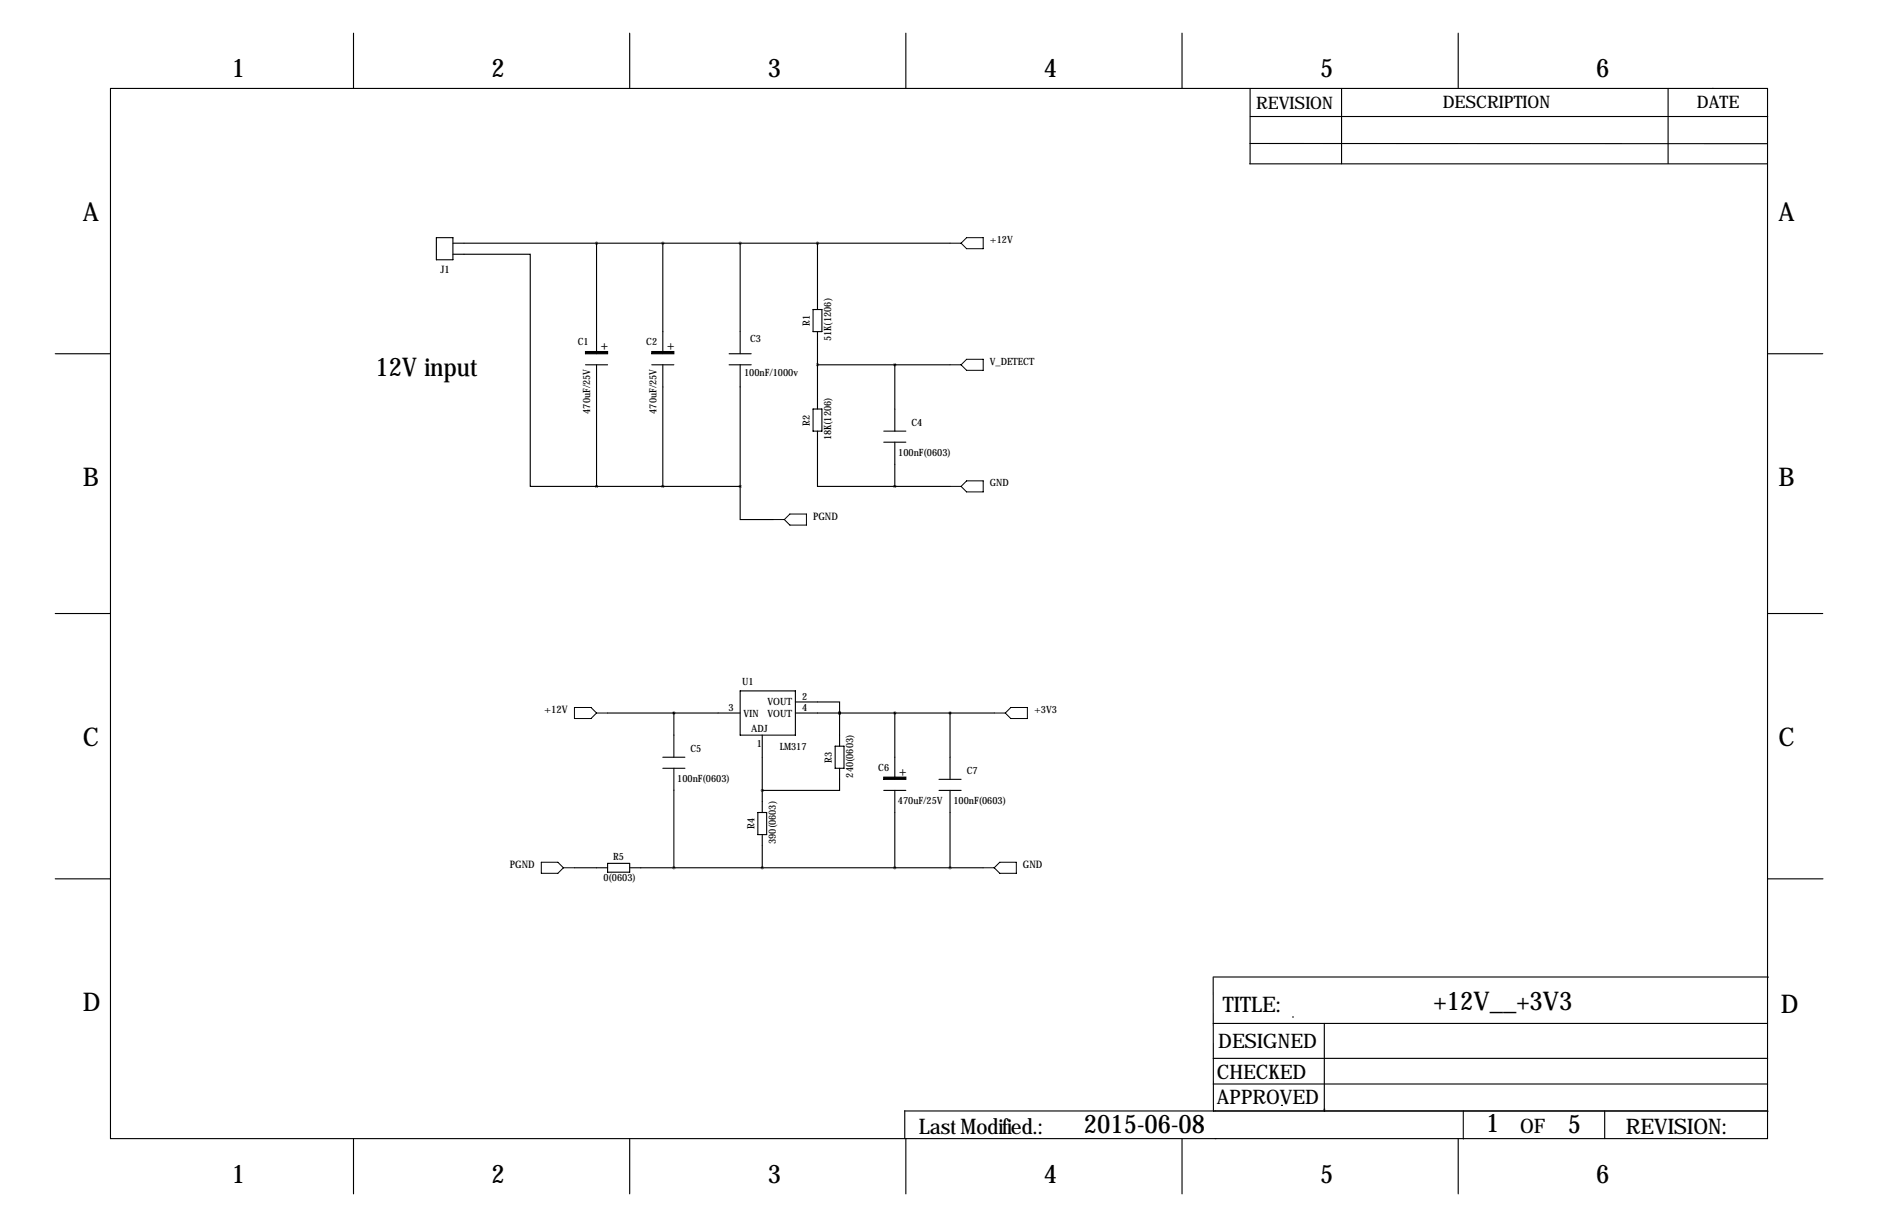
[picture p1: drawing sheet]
<svg xmlns="http://www.w3.org/2000/svg" width="432mm" height="279mm" viewBox="0 0 432 279" stroke-linecap="round" stroke-linejoin="round" font-family="sans-serif">
<g fill="none" stroke="#000" stroke-width=".25">
<path d="M81.3 7.6v12.7M144.8 7.6v12.7M208.3 7.6v12.7M271.8 7.6v12.7M335.3 7.6v12.7M25.4 20.3h381v241.3h-381zM287.3 37.6h119M287.4 33h119M287.4 20.3v17.3M287.5 26.8h119M308.5 20.3v17.3M383.5 20.3v17.3"/>
<path d="M393.7 20.3h.1M100.3 54.6h3.8v5.1h-3.8zM104.1 58.4h17.8v53.4h15.3M104.1 55.9h114.3M137.2 55.9v25.4M152.4 55.9v25.4M170.2 55.9v25.4M188 55.9v15.2M186.9 71.1h2.1v5.1h-2.1zM188 76.2v17.8M12.7 81.3h12.7M134.6 83.8h5.1"/>
<path d="M137.2 83.8v28M149.9 83.8h5M152.4 83.8v28M167.6 81.3h5.1M167.6 83.8h5.1M170.2 83.8v28M186.9 94h2.1v5.1h-2.1zM188 99.1v12.7h17.7M188 83.8h30.4M203.2 99.1h5.1M205.7 83.8v15.3M406.4 81.3h12.7"/>
<path d="M137.2 111.8h33M170.2 111.8v7.6h7.6M203.2 101.6h5.1M205.7 101.6v10.2M205.7 111.8h12.7M12.7 141h12.7M170.2 158.8h12.7v10.1h-12.7zM406.4 141h12.7M139.7 163.8h30.5M152.4 176.5h5.1M152.4 174h5.1M154.9 163.8v10.2"/>
<path d="M154.9 176.5v22.9M175.3 168.9v17.8M182.9 161.3h10.1v2.5M182.9 163.8h45.7M192 171.4h2.1v5.1h-2.1zM193 176.5v5.1h-17.7M193 163.8h.1M193 163.8v7.6M205.7 163.8v15.3M215.9 179.1h5.1M218.4 163.8v15.3M132.1 199.4h7.6"/>
<path d="M139.7 198.4h5.1v2h-5.1zM144.8 199.4h81.3M174.2 186.7h2.1v5.1h-2.1zM175.3 191.8v7.6M203.2 181.6h5.1M205.7 181.6v17.8M215.9 181.6h5.1M218.4 181.6v17.8M12.7 201.9h12.7M406.5 201.9h12.7M278.9 235.2h127.5M278.9 224.5l.1 30.8"/>
<path d="M279 224.5l127.5 .1M297.2 233.7h.1M304.5 235.2v20.1M208 255.3l198.5 .1M208 255.2v6.4M278.9 249.1h127.5M278.9 243.2h127.5M294.6 254h.1M304.4 254.9h.1M336.4 255.3v6.4M369 255.3v6.3M81.3 261.6v12.7"/>
<path d="M144.8 261.6v12.7M208.3 261.6v12.7M271.8 261.6v12.7M279.4 261.6h.1M335.3 261.6v12.7"/>
</g>
<path d="M134.6 80.8h5.1v.5h-5.1zM149.9 80.8h5v.5h-5zM203.2 178.6h5.1v.5h-5.1z" fill="#000" stroke="#000" stroke-width=".25"/>
<g fill="none" stroke="#000" stroke-width=".23">
<path d="M218.4 55.9h2.6M222.2 54.6h3.9v2.6h-3.9l-1.2-1.3zM218.4 83.8h2.6M222.2 82.5h3.9v2.6h-3.9l-1.2-1.3zM177.8 119.4h2.5M181.6 118.1h3.8v2.6h-3.8l-1.3-1.3zM218.4 111.8h2.6M221 111.8l1.2-1.3h3.9v2.5h-3.9zM132.1 162.6h3.8l1.3 1.2-1.3 1.3h-3.8zM137.2 163.8h2.5M228.6 163.8h2.5M232.4 162.6h3.8v2.5h-3.8l-1.3-1.3z"/>
<path d="M124.5 198.1h3.8l1.2 1.3-1.2 1.3h-3.8zM129.5 199.4h2.6M226.1 199.4h2.5M229.9 198.1h3.8v2.6h-3.8l-1.3-1.3z"/>
</g>
<path d="M187.9 83.8a.05 .05 0 0 0 .1 0 .05 .05 0 0 0-.1 0zM205.7 83.8a.05 .05 0 0 0 .1 0 .05 .05 0 0 0-.1 0zM205.7 111.8a.05 .05 0 0 0 .1 0 .05 .05 0 0 0-.1 0zM187.9 55.9a.05 .05 0 0 0 .1 0 .05 .05 0 0 0-.1 0zM137.1 55.9a.05 .05 0 0 0 .1 0 .05 .05 0 0 0-.1 0zM137.1 111.8a.05 .05 0 0 0 .1 0 .05 .05 0 0 0-.1 0zM175.2 181.6a.05 .05 0 0 0 .1 0 .05 .05 0 0 0-.1 0zM193 163.8a.05 .05 0 0 0 .1 0 .05 .05 0 0 0-.1 0zM193 163.8a.05 .05 0 0 0 .1 0 .05 .05 0 0 0-.1 0zM205.7 163.8a.05 .05 0 0 0 .1 0 .05 .05 0 0 0-.1 0zM218.4 163.8a.05 .05 0 0 0 .1 0 .05 .05 0 0 0-.1 0zM154.9 163.8a.05 .05 0 0 0 .1 0 .05 .05 0 0 0-.1 0zM205.7 199.4a.05 .05 0 0 0 .1 0 .05 .05 0 0 0-.1 0zM175.2 199.4a.05 .05 0 0 0 .1 0 .05 .05 0 0 0-.1 0zM218.4 199.4a.05 .05 0 0 0 .1 0 .05 .05 0 0 0-.1 0zM154.9 199.4a.05 .05 0 0 0 .1 0 .05 .05 0 0 0-.1 0z" fill="#000" stroke="#000" stroke-width=".63"/>
<g font-size="5.9">
<text x="53.3" y="17.8">1</text>
<text x="113" y="17.8">2</text>
<text x="176.5" y="17.8">3</text>
<text x="240" y="17.8">4</text>
<text x="303.5" y="17.8">5</text>
<text x="367" y="17.8">6</text>
<text x="19" y="50.8">A</text>
<text x="408.9" y="50.8">A</text>
<text x="86.4" y="86.4">12V input</text>
<text x="19" y="111.8">B</text>
<text x="408.9" y="111.8">B</text>
<text x="19" y="171.4">C</text>
<text x="408.9" y="171.4">C</text>
<text x="19" y="232.4">D</text>
<text x="329.6" y="232.1">+12V__+3V3</text>
<text x="409.4" y="232.7">D</text>
<text x="249.2" y="260.3">2015-06-08</text>
<text x="341.7" y="260.1">1</text>
<text x="360.5" y="260.3">5</text>
<text x="53.3" y="271.8">1</text>
<text x="113" y="271.8">2</text>
<text x="176.5" y="271.8">3</text>
<text x="240" y="271.8">4</text>
<text x="303.5" y="271.8">5</text>
<text x="367" y="271.8">6</text>
</g>
<g font-size="4.9">
<text x="281.2" y="232.5">TITLE:</text>
<text x="211.2" y="260.5">Last Modified.:</text>
<text x="373.8" y="260.5">REVISION:</text>
</g>
<g font-size="4.6">
<text x="280.1" y="240.8">DESIGNED</text>
<text x="279.8" y="248">CHECKED</text>
<text x="279.8" y="253.7">APPROVED</text>
<text x="349.5" y="260.2">OF</text>
</g>
<g font-size="4">
<text x="288.8" y="25.1">REVISION</text>
<text x="331.7" y="24.9">DESCRIPTION</text>
<text x="390.1" y="24.9">DATE</text>
</g>
<g font-size="3.3">
<text x="138.2" y="80.5">+</text>
<text x="153.4" y="80.5">+</text>
<text x="206.8" y="178.3">+</text>
</g>
<g font-size="2.4">
<text x="101.3" y="62.7">J1</text>
<text x="186.9" y="119.4">PGND</text>
<text x="125.1" y="163.8">+12V</text>
<text x="117.2" y="199.4">PGND</text>
<text x="235.2" y="199.4">GND</text>
</g>
<g font-size="2.3">
<text x="227.6" y="55.9">+12V</text>
<text x="186.2" y="74.9" transform="rotate(-90 186.2 74.9)">R1</text>
<text x="132.9" y="79.2">C1</text>
<text x="148.6" y="79.2">C2</text>
<text x="172.5" y="78.5">C3</text>
<text x="191.1" y="78.3" transform="rotate(-90 191.1 78.3)">51K(1206)</text>
<text x="227.6" y="83.8">V_DETECT</text>
<text x="171.1" y="86.4">100nF/1000v</text>
<text x="135.7" y="95.1" transform="rotate(-90 135.7 95.1)">470uF/25V</text>
<text x="151" y="95.1" transform="rotate(-90 151 95.1)">470uF/25V</text>
<text x="186.2" y="97.8" transform="rotate(-90 186.2 97.8)">R2</text>
<text x="191.1" y="101.2" transform="rotate(-90 191.1 101.2)">18K(1206)</text>
<text x="209.6" y="97.8">C4</text>
<text x="206.5" y="104.7">100nF(0603)</text>
<text x="227.6" y="111.8">GND</text>
<text x="170.6" y="157.5">U1</text>
<text x="184.4" y="160.8">2</text>
<text x="167.5" y="163.3">3</text>
<text x="170.9" y="164.6">VIN</text>
<text x="176.5" y="162.1">VOUT</text>
<text x="176.5" y="164.6">VOUT</text>
<text x="184.4" y="163.3">4</text>
<text x="237.7" y="163.8">+3V3</text>
<text x="158.8" y="172.7">C5</text>
<text x="172.7" y="168.2">ADJ</text>
<text x="174" y="171.5">1</text>
<text x="179.3" y="172.3">LM317</text>
<text x="155.7" y="179.7">100nF(0603)</text>
<text x="191.3" y="175.2" transform="rotate(-90 191.3 175.2)">R3</text>
<text x="196.2" y="178.7" transform="rotate(-90 196.2 178.7)">240(0603)</text>
<text x="201.9" y="177">C6</text>
<text x="222.3" y="177.8">C7</text>
<text x="206.4" y="184.7">470uF/25V</text>
<text x="219.2" y="184.7">100nF(0603)</text>
<text x="173.5" y="190.5" transform="rotate(-90 173.5 190.5)">R4</text>
<text x="141" y="197.6">R5</text>
<text x="178.4" y="193.9" transform="rotate(-90 178.4 193.9)">390(0603)</text>
<text x="138.7" y="202.5">0(0603)</text>
</g>
</svg>
